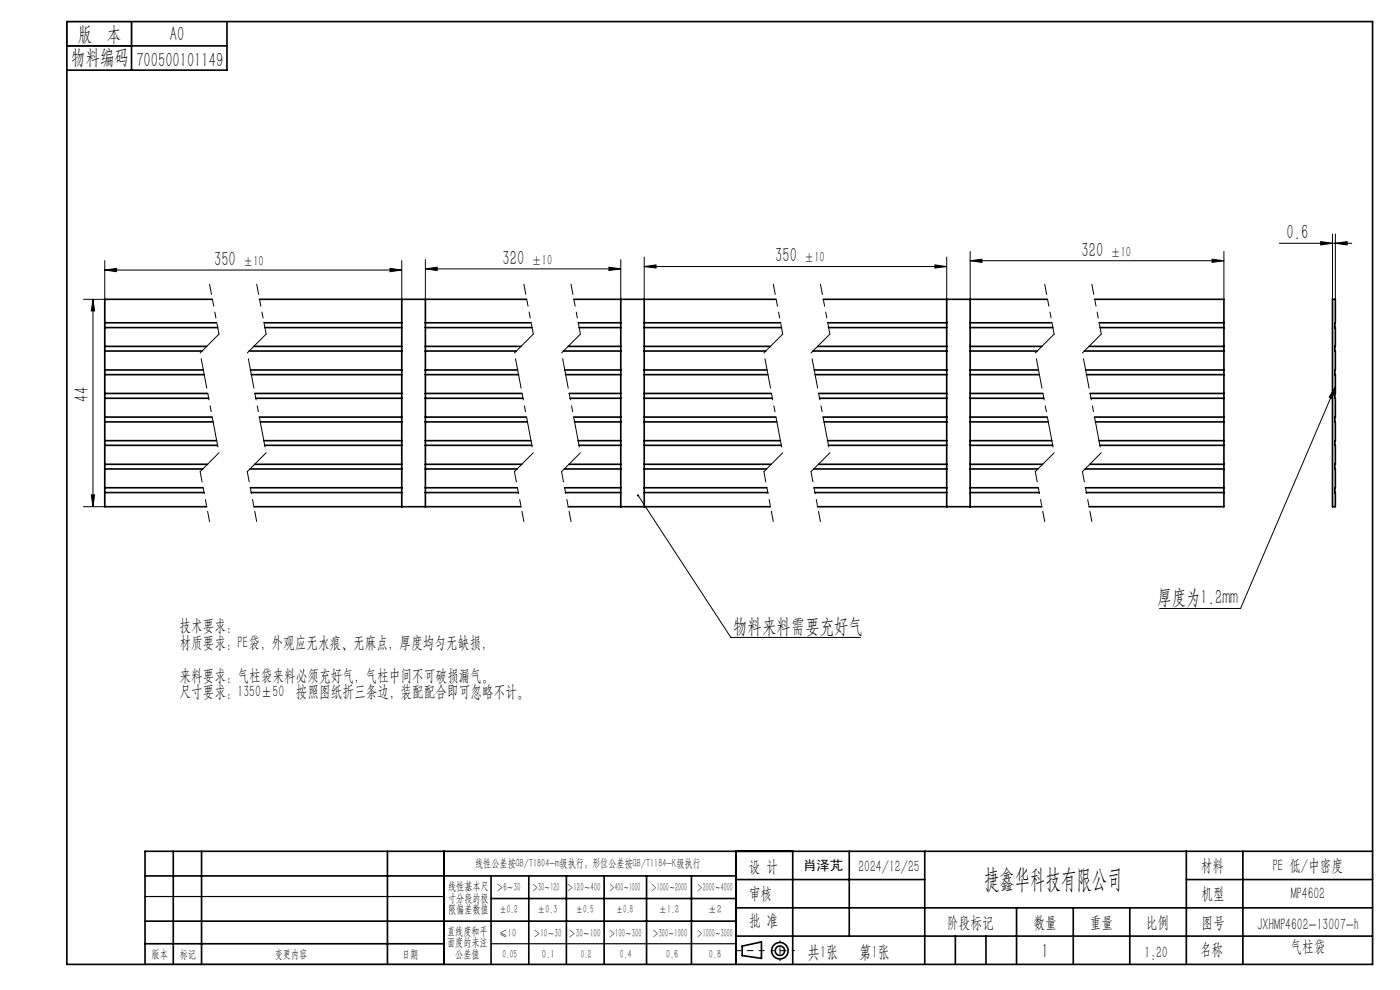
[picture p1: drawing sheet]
<svg xmlns="http://www.w3.org/2000/svg" width="297mm" height="210mm" viewBox="0 0 297 210" stroke-linecap="round" stroke-linejoin="round" font-family="sans-serif">
<g fill="none" stroke="#000" stroke-width=".21">
<path d="M22.2 57.3l2.5-.4v.7zM22.2 55.3v8.2h-4.5M22.2 57.3h63M82.7 56.9l2.5 .4-2.5 .3zM85.2 55.3v8.2M90.2 57l2.5-.3v.7zM90.2 55.1v8.4M90.2 57h41.5M129.2 56.7l2.5 .3-2.5 .4zM131.7 55.1v8.4M136.7 56.5l2.5-.3v.7zM136.7 54.5v9"/>
<path d="M136.7 56.5h64.1M198.3 56.2l2.5 .3-2.5 .4zM200.8 54.5v9M205.8 55.3l2.5-.3v.7zM205.8 53.3v10.2M205.8 55.3h53.8M257.1 55l2.5 .3-2.5 .4zM259.6 53.3v10.2M271.4 51.6h15.4M280.2 51.3l2.5 .3-2.5 .4zM282.7 49.6v13.9M283.3 51.6l2.5-.3v.7z"/>
<path d="M283.3 49.6v13.9M19.7 63.5v44M19.7 63.5l.4 2.5h-.7zM283.3 82.1l-.7 2.4-.6-.3zM283.3 82.1l-20.1 47h-17.2M17.7 107.5h4.5M19.4 105h.7l-.4 2.5zM135.4 105.1l19.6 30.1h27.5"/>
</g>
<g fill="none" stroke="#000" stroke-width=".35">
<path d="M14.2 4.6h277v200h-277zM14.2 9.7h34M27.9 4.6v10.3M48.2 4.6v10.3h-34M22.2 68.5h23.8M22.2 73.5h21.7M22.2 69.5h24M22.2 78.5h20.9M22.2 74.5h20.7M22.2 79.5h21.1M45 63.5h-22.8v44h21.7M52.8 74.5h32.4"/>
<path d="M53.1 78.5h32.1M53.3 79.5h31.9M53.8 73.5h31.4M55 63.5h56.7M56 68.5h29.2M56.2 69.5h29M85.2 63.5v44M90.2 68.5h22.5M90.2 73.5h20.3M90.2 69.5h22.7M90.2 78.5h19.6M90.2 74.5h19.3"/>
<path d="M90.2 79.5h19.8M90.2 63.5v44M119.5 74.5h12.2M119.8 78.5h11.9M120 79.5h11.7M120.5 73.5h11.2M121.7 63.5h42.9M122.7 68.5h9M122.8 69.5h8.9M131.7 63.5v44M136.7 68.5h28.9M136.7 73.5h26.7"/>
<path d="M136.7 69.5h29.1M136.7 78.5h26M136.7 74.5h25.8M136.7 79.5h26.2M136.7 63.5v44M172.4 74.5h28.4M172.7 78.5h28.1M172.9 79.5h27.9M173.5 73.5h27.3M174.6 63.5h47.6M175.6 68.5h25.2M175.8 69.5h25"/>
<path d="M200.8 63.5v44M205.8 68.5h17.4M205.8 73.5h15.2M205.8 69.5h17.5M205.8 78.5h14.5M205.8 74.5h14.2M205.8 79.5h14.7M205.8 63.5v44M230 74.5h29.6M230.3 78.5h29.3M230.5 79.5h29.1M231 73.5h28.6"/>
<path d="M232.2 63.5h27.4v44h-28.6M233.2 68.5h26.4M233.4 69.5h26.2M282.7 63.5h.6v44h-.6zM22.2 83.5h21.9M22.2 88.5h22.8M22.2 84.5h22M22.2 93.5h23.7M22.2 89.5h23M22.2 98.5h21.8M22.2 94.5h23.9M22.2 99.5h20.8"/>
<path d="M53 99.5h32.2M54 98.5h31.2M54 83.5h31.2M54.3 84.5h30.9M55 88.5h30.2M55.2 89.5h30M56 93.5h29.2M56.1 94.5h29.1M90.2 83.5h20.5M90.2 88.5h21.5M90.2 84.5h20.7M90.2 93.5h22.4"/>
<path d="M90.2 89.5h21.7M90.2 98.5h20.5M90.2 94.5h22.6M90.2 99.5h19.5M119.7 99.5h12M120.7 98.5h11M120.8 83.5h10.9M120.9 84.5h10.8M121.7 88.5h10M121.9 89.5h9.8M122.6 93.5h9.1M122.8 94.5h8.9"/>
<path d="M136.7 83.5h27M136.7 88.5h27.9M136.7 84.5h27.1M136.7 93.5h28.9M136.7 89.5h28.1M136.7 98.5h26.9M136.7 94.5h29M136.7 99.5h25.9M172.6 99.5h28.2M173.6 98.5h27.2M173.7 83.5h27.1M173.8 84.5h27"/>
<path d="M174.6 88.5h26.2M174.8 89.5h26M175.5 93.5h25.3M175.7 94.5h25.1M205.8 83.5h15.4M205.8 88.5h16.4M205.8 84.5h15.6M205.8 93.5h17.3M205.8 89.5h16.6M205.8 98.5h15.4M205.8 94.5h17.5M205.8 99.5h14.4"/>
<path d="M230.2 99.5h29.4M231.2 98.5h28.4M231.2 83.5h28.4M231.4 84.5h28.2M232.2 88.5h27.4M232.4 89.5h27.2M233.1 93.5h26.5M233.3 94.5h26.3M22.2 103.5h20.9M22.2 104.5h21.1M53.1 103.5h32.1M53.3 104.5h31.9"/>
<path d="M53.8 107.5h56.7M90.2 103.5h19.5M90.2 104.5h19.8M119.8 103.5h11.9M119.9 104.5h11.8M120.5 107.5h42.9M136.7 103.5h26M136.7 104.5h26.2M172.7 103.5h28.1M172.9 104.5h27.9M173.4 107.5h47.6M205.8 103.5h14.5"/>
<path d="M205.8 104.5h14.7M230.3 103.5h29.3M230.4 104.5h29.2M30.8 195.4h125.4M30.8 185.8h125.4M36.8 180.6v24M42.8 180.6v24M82.2 180.6v24M94.2 180.6v24M104.2 185.8v18.8M104.2 190.6h52M112.2 185.8v18.8"/>
<path d="M120.2 185.8v18.8M128.2 185.8v18.8M137.2 185.8v18.8M146.7 185.8v18.8M156.2 180.6v24M156.2 186.6h40M156.2 198.6h135M156.2 192.6h135M168.2 180.6v24M180.2 180.6v18M196.2 180.6v24M202.7 198.6v6"/>
<path d="M209.2 198.6v6M215.7 192.6v12M227.7 192.6v12M239.7 192.6v12M251.7 186.6h39.5M251.7 180.6v24M263.7 180.6v24M291.2 180.6h-260.4v24M30.8 200.2h63.4M157.4 200.7l4.1-.9v3.5l-4.1-.6z"/>
<circle cx="165.5" cy="201.7" r="1.74"/>
<circle cx="165.5" cy="201.7" r="1"/>
</g>
<g fill="none" stroke="#000" stroke-width=".21" stroke-dasharray="6.3 1.3 1.3 1.3 1.3 1.3" stroke-dashoffset="4.1">
<path d="M44.5 60.3l2 10.6M54.5 60.3l2 10.6M111.1 60.3l2 10.6M121.1 60.3l2 10.6M164.1 60.3l2 10.6M174.1 60.3l2 10.6M221.6 60.3l2 10.6M231.6 60.3l2 10.6M42.5 100l2 10.6M52.5 100l2 10.6M109.1 100l2 10.6M119.1 100l2 10.6"/>
<path d="M162.1 100l2 10.6M172.1 100l2 10.6M219.6 100l2 10.6M229.6 100l2 10.6"/>
</g>
<g fill="none" stroke="#000" stroke-width=".21" stroke-dasharray="6.3 1.3 1.3 1.3 1.3 1.3">
<path d="M46.5 70.9l-4 4M56.5 70.9l-4 4M113.1 70.9l-4 4M123.1 70.9l-4 4M166.1 70.9l-4 4M176.1 70.9l-4 4M223.6 70.9l-4 4M233.6 70.9l-4 4M46.5 96l-4 4M56.5 96l-4 4M113.1 96l-4 4M123.1 96l-4 4"/>
<path d="M166.1 96l-4 4M176.1 96l-4 4M223.6 96l-4 4M233.6 96l-4 4"/>
</g>
<path d="M42.5 74.9l4 21.1M52.5 74.9l4 21.1M109.1 74.9l4 21.1M119.1 74.9l4 21.1M162.1 74.9l4 21.1M172.1 74.9l4 21.1M219.6 74.9l4 21.1M229.6 74.9l4 21.1" fill="none" stroke="#000" stroke-width=".21" stroke-dasharray="6.3 1.3 1.3 1.3 1.3 1.3" stroke-dashoffset="-1.2"/>
<path d="M162.1 201.7h-6" fill="none" stroke="#000" stroke-width=".21" stroke-dasharray="15.2 1.3 1.3 1.3" stroke-dashoffset="14.1"/>
<path d="M168.5 201.7h-4.8" fill="none" stroke="#000" stroke-width=".21" stroke-dasharray="15.2 1.3 1.3 1.3" stroke-dashoffset="14.7"/>
<path d="M165.5 199.6v4.2" fill="none" stroke="#000" stroke-width=".21" stroke-dasharray="15.2 1.3 1.3 1.3" stroke-dashoffset="15"/>
<path d="M14.2 4.6h13.7v5.1h-13.7zM30.8 190.2h63.4M30.8 204.6h63.4M104.2 200.2h52" fill="none" stroke="#000" stroke-width=".25"/>
<g fill="#000">
<path d="M22.2 57.3l2.5-.4v.7zM82.7 56.9l2.5 .4-2.5 .3z"/>
<path d="M90.2 57l2.5-.3v.7zM129.2 56.7l2.5 .3-2.5 .4zM136.7 56.5l2.5-.3v.7zM198.3 56.2l2.5 .3-2.5 .4zM205.8 55.3l2.5-.3v.7zM257.1 55l2.5 .3-2.5 .4z"/>
<path d="M283.3 51.6l2.5-.3v.7zM280.2 51.3l2.5 .3-2.5 .4z"/>
<path d="M19.4 105h.7l-.4 2.5zM19.7 63.5l.4 2.5h-.7z"/>
<path d="M135.2 104.9a.23 .23 0 0 0 0 .4 .23 .23 0 0 0 .4-.2 .23 .23 0 0 0-.3-.2l.1 .2zM283.3 82.1l-.7 2.4-.6-.3z"/>
</g>
<text font-size="5.6" x="208.8" y="188.3">捷鑫华科技有限公司</text>
<g font-size="4.4">
<text x="16.5" y="8.6">版 本</text>
<text x="36.1" y="8.6">A0</text>
<text x="15.1" y="13.7">物料编码</text>
<text x="28.9" y="14.2">700500101149</text>
<text x="273" y="50.7">0.6</text>
<text x="45.4" y="56.4">350</text>
<text x="106.6" y="56.2">320</text>
<text x="164.5" y="55.6">350</text>
<text x="229.4" y="54.4">320</text>
<text x="18.9" y="85.2" transform="rotate(-90 18.9 85.2)">44</text>
<text x="245.5" y="128.1">厚度为1.2mm</text>
<text x="155.5" y="134.3">物料来料需要充好气</text>
<text x="221" y="203.2">1</text>
</g>
<g font-size="3.8">
<text x="171.3" y="203.2">共1张</text>
<text x="182.3" y="203.2">第1张</text>
</g>
<g font-size="3.5">
<text x="38.1" y="133.8">技术要求：</text>
<text x="38.1" y="137.4">材质要求：PE袋，外观应无水痕、无麻点，厚度均匀无缺损，</text>
<text x="38.1" y="144.4">来料要求：气柱袋来料必须充好气，气柱中间不可破损漏气。</text>
<text x="38.1" y="147.9">尺寸要求：1350±50 按照图纸折三条边，装配配合即可忽略不计。</text>
<text x="158.9" y="184.9">设 计</text>
<text x="182.1" y="184.9">2024/12/25</text>
<text x="254.7" y="184.7">材料</text>
<text x="270" y="184.7">PE 低/中密度</text>
<text x="158.9" y="190.8">审核</text>
<text x="254.9" y="190.7">机型</text>
<text x="273.8" y="190.8">MP4602</text>
<text x="158.9" y="196.5">批 准</text>
<text x="200.9" y="196.9">阶段标记</text>
<text x="219.3" y="196.9">数量</text>
<text x="231.2" y="196.9">重量</text>
<text x="243.1" y="196.9">比例</text>
<text x="254.9" y="196.9">图号</text>
<text x="266.8" y="197.3">JXHMP4602-13007-h</text>
<text x="242.8" y="203.2">1:20</text>
<text x="254.5" y="202.5">名称</text>
<text x="273.8" y="201.8">气柱袋</text>
</g>
<g font-size="3.1">
<text x="51.6" y="56.4">±10</text>
<text x="112.8" y="56.2">±10</text>
<text x="170.6" y="55.6">±10</text>
<text x="235.6" y="54.4">±10</text>
</g>
<text font-size="2.8" x="170.4" y="184.5">肖泽芃</text>
<g font-size="2.5">
<text x="100.8" y="184">线性公差按GB/T1804-m级执行；形位公差按GB/T1184-K级执行</text>
<text x="95.1" y="188.8">线性基本尺</text>
<text x="95.1" y="191.3">寸分段的极</text>
<text x="105.3" y="189.1">＞6～30</text>
<text x="112.9" y="189.1">＞30～120</text>
<text x="120.2" y="188.9">＞120～400</text>
<text x="129.2" y="188.9">＞400～1000</text>
<text x="138.1" y="189.1">＞1000～2000</text>
<text x="147.8" y="189.1">＞2000～4000</text>
<text x="95.1" y="193.8">限偏差数值</text>
<text x="105.9" y="193.8">±0.2</text>
<text x="114.1" y="193.8">±0.3</text>
<text x="122.2" y="193.8">±0.5</text>
<text x="130.7" y="193.8">±0.8</text>
<text x="139.8" y="193.8">±1.2</text>
<text x="150.2" y="193.8">±2</text>
<text x="32.2" y="203.2">版本</text>
<text x="38.1" y="203.2">标记</text>
<text x="58.3" y="203.2">变更内容</text>
<text x="85.3" y="203.2">日期</text>
<text x="94.8" y="198.3">直线度和平</text>
<text x="94.8" y="200.7">面度的未注</text>
<text x="96.6" y="203.2">公差值</text>
<text x="105.9" y="198.7">≤10</text>
<text x="106.6" y="203.2">0.05</text>
<text x="113.2" y="198.7">＞10～30</text>
<text x="115" y="203.2">0.1</text>
<text x="120.6" y="198.7">＞30～100</text>
<text x="123.2" y="203.2">0.2</text>
<text x="129.1" y="198.7">＞100～300</text>
<text x="131.5" y="203.2">0.4</text>
<text x="138.4" y="198.7">＞300～1000</text>
<text x="141.3" y="203.2">0.6</text>
<text x="147.8" y="198.7">＞1000～3000</text>
<text x="150.4" y="203.2">0.8</text>
</g>
</svg>
